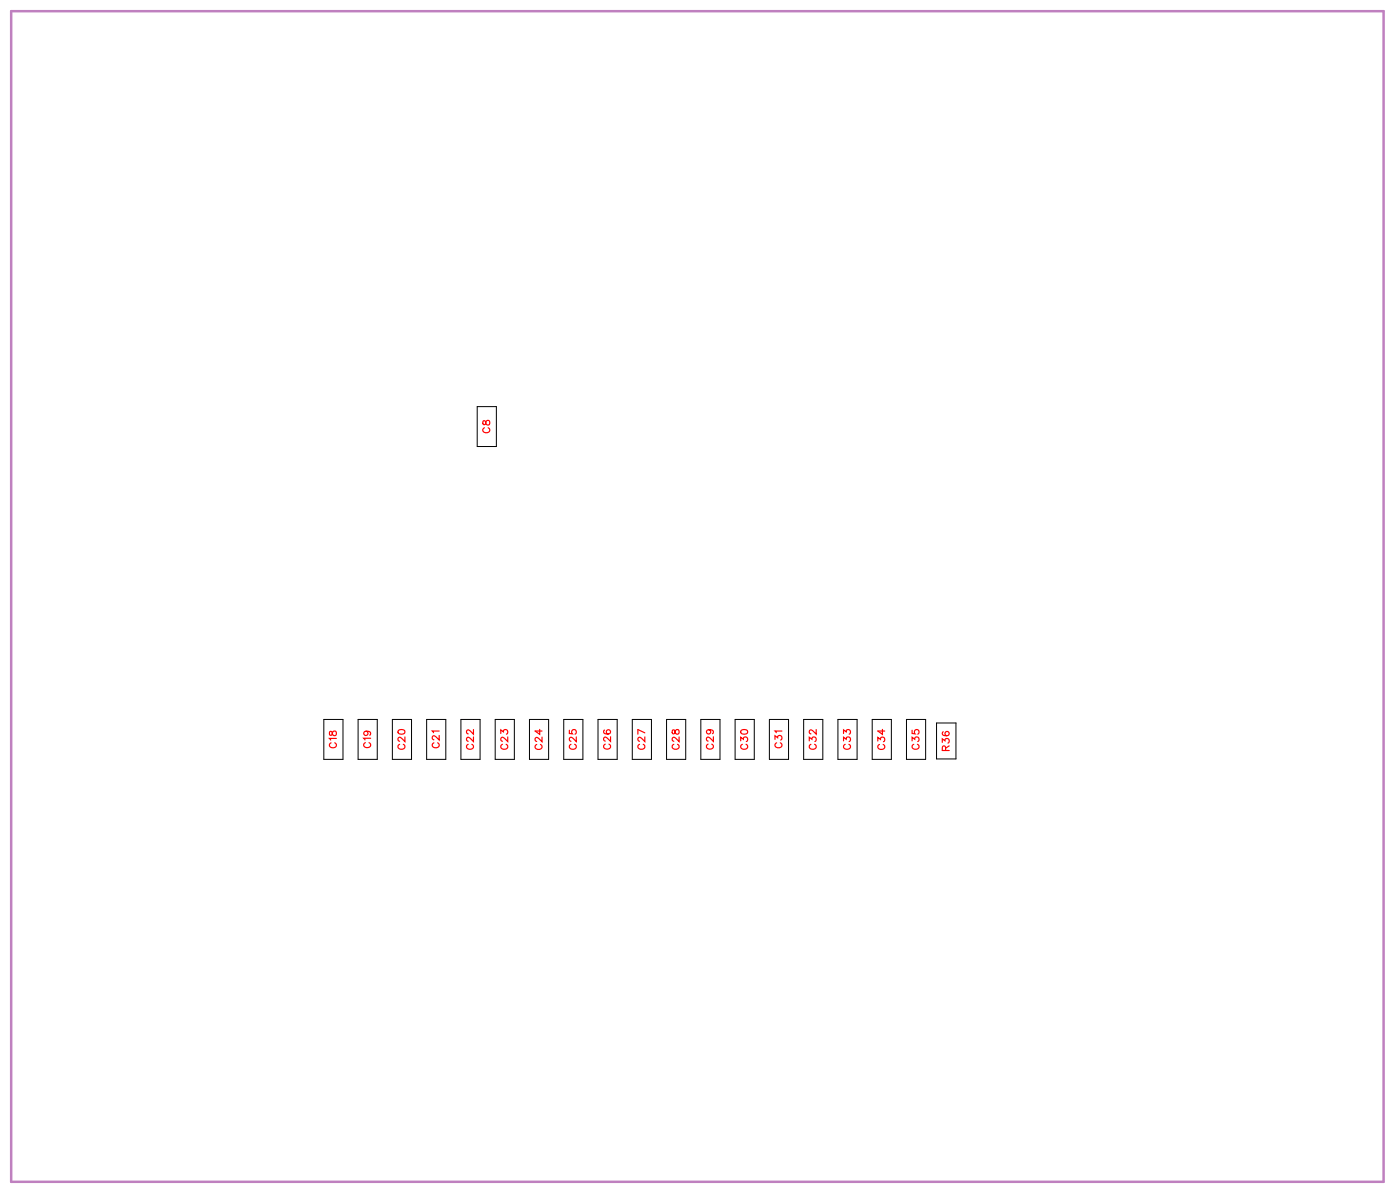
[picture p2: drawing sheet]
<svg xmlns="http://www.w3.org/2000/svg" width="143mm" height="122mm" viewBox="0 0 143 122" stroke-linecap="round" stroke-linejoin="round" font-family="sans-serif">
<path d="M1.1 1.1h140.4v119.7h-140.4z" fill="none" stroke="#bf80bf" stroke-width=".25"/>
<g fill="none" stroke="#000" stroke-width=".1">
<path d="M48.8 41.6h2v4h-2zM33.1 73.5h2v4.1h-2zM36.6 73.5h2v4.1h-2zM40.1 73.5h2v4.1h-2zM43.6 73.5h2v4.1h-2zM47.1 73.5h2v4.1h-2zM50.6 73.5h2v4.1h-2zM54.1 73.5h2v4.1h-2zM57.7 73.5h1.9v4.1h-1.9zM61.2 73.5h1.9v4.1h-1.9zM64.7 73.5h1.9v4.1h-1.9zM68.2 73.5h1.9v4.1h-1.9z"/>
<path d="M71.7 73.5h1.9v4.1h-1.9zM75.2 73.5h1.9v4.1h-1.9zM78.7 73.5h1.9v4.1h-1.9zM82.2 73.5h1.9v4.1h-1.9zM85.7 73.5h2v4.1h-2zM89.2 73.5h2v4.1h-2zM92.7 73.5h2v4.1h-2zM95.8 73.9h2v3.7h-2z"/>
</g>
<g fill="none" stroke="#f00" stroke-width=".12">
<path d="M49.4 43v.4h.1l.4-.4a.24 .24 0 0 1 .2 .2 .24 .24 0 0 1-.2 .2l-.2-.1-.1-.3zM49.5 43.7a.26 .26 0 0 0-.1 .3 .26 .26 0 0 0 .3 .2h.1a.26 .26 0 0 0 .3-.2 .26 .26 0 0 0-.2-.3M33.7 74.8v.3h.2l.3-.4a.24 .24 0 0 1 .2 .2 .24 .24 0 0 1-.2 .3l-.2-.1-.1-.3zM33.9 75.9a.26 .26 0 0 0-.2 .3 .26 .26 0 0 0 .3 .2h.1a.26 .26 0 0 0 .3-.2 .26 .26 0 0 0-.2-.3M34.4 75.5h-.7l.1 .1M37.4 75.9a.26 .26 0 0 0-.2 .3 .26 .26 0 0 0 .3 .2h.1a.26 .26 0 0 0 .3-.2 .26 .26 0 0 0-.2-.3M37.4 74.7a.22 .22 0 0 1 .2 .3 .22 .22 0 0 1-.3 .1 .22 .22 0 0 1 0-.3l.1-.1a.34 .34 0 0 1 .5 .3l-.1 .1M37.9 75.4h-.7l.1 .2M40.7 74.7l.3-.1a.3 .3 0 0 1 .4 .2 .38 .38 0 0 1-.4 .2 .38 .38 0 0 1-.3-.2zM40.9 76.1a.26 .26 0 0 0-.2 .3 .26 .26 0 0 0 .3 .2h.1a.26 .26 0 0 0 .3-.2 .26 .26 0 0 0-.2-.3M41.4 75.3v.5l-.3-.4-.3-.1-.1 .2v.1l.2 .2M44.4 75.9a.26 .26 0 0 0-.2 .3 .26 .26 0 0 0 .3 .2h.1a.26 .26 0 0 0 .3-.2 .26 .26 0 0 0-.2-.3"/>
<path d="M44.9 75.2v.4l-.3-.3-.3-.1-.1 .1v.2l.2 .1M44.9 74.7h-.7l.1 .2M47.9 76.1a.26 .26 0 0 0-.2 .3 .26 .26 0 0 0 .3 .2h.2a.26 .26 0 0 0 .2-.2 .26 .26 0 0 0-.1-.3M48.4 75.3v.5l-.3-.4-.3-.1-.1 .2v.1l.2 .2M48.4 74.6v.4l-.3-.3-.3-.1-.1 .1v.2l.2 .1M51.2 75v-.4l.3 .2a.24 .24 0 0 1 .4-.2 .24 .24 0 0 1-.1 .4M51.4 76.1a.26 .26 0 0 0-.2 .3 .26 .26 0 0 0 .3 .2h.2a.26 .26 0 0 0 .2-.2 .26 .26 0 0 0-.1-.3M51.9 75.3v.5l-.3-.4-.2-.1-.2 .2v.1l.2 .2M54.9 76.1a.26 .26 0 0 0-.2 .3 .26 .26 0 0 0 .3 .2h.2a.26 .26 0 0 0 .2-.2 .26 .26 0 0 0-.1-.3M55.2 74.5v.5l-.5-.3h.7M55.4 75.3v.5l-.3-.3-.2-.1-.2 .1v.1l.2 .2M58.2 74.6v.4h.3a.25 .25 0 0 1 0-.4 .25 .25 0 0 1 .4 .1 .25 .25 0 0 1-.1 .3"/>
<path d="M58.4 76.1a.26 .26 0 0 0-.2 .3 .26 .26 0 0 0 .3 .2h.2a.26 .26 0 0 0 .2-.2 .26 .26 0 0 0-.1-.3M58.9 75.3v.5l-.3-.4-.2-.1-.2 .2v.1l.2 .2M61.8 74.6a.35 .35 0 0 0 .2 .5 .35 .35 0 0 0 .4-.3 .22 .22 0 0 0-.2-.2 .22 .22 0 0 0-.2 .2 .22 .22 0 0 0 .2 .2M61.9 76a.26 .26 0 0 0-.2 .3 .26 .26 0 0 0 .3 .3h.2a.26 .26 0 0 0 .2-.3 .26 .26 0 0 0-.1-.3M62.4 75.3v.5l-.3-.4-.2-.1-.2 .2v.1l.2 .1M65.4 76.1a.26 .26 0 0 0-.2 .3 .26 .26 0 0 0 .3 .2h.2a.26 .26 0 0 0 .2-.2 .26 .26 0 0 0-.1-.3M65.9 75.3v.5l-.3-.4-.2-.1-.2 .2v.1l.2 .2M65.9 74.9l-.7-.3v.4M68.8 74.6v.4h.1l.3-.4a.24 .24 0 0 1 .3 .2 .24 .24 0 0 1-.3 .2l-.1-.1-.1-.3zM68.9 76.1a.26 .26 0 0 0-.2 .3 .26 .26 0 0 0 .3 .2h.2a.26 .26 0 0 0 .3-.2 .26 .26 0 0 0-.2-.3M69.5 75.3v.5l-.4-.4-.2-.1-.2 .2v.1l.2 .2M72.4 76a.26 .26 0 0 0-.2 .3 .26 .26 0 0 0 .3 .3h.2a.26 .26 0 0 0 .3-.3 .26 .26 0 0 0-.2-.3"/>
<path d="M72.5 74.6a.22 .22 0 0 1 .2 .3 .22 .22 0 0 1-.4 .1 .22 .22 0 0 1 .1-.4h.1a.34 .34 0 0 1 .5 .2l-.1 .2M73 75.3v.5l-.4-.4-.2-.1-.2 .2v.1l.2 .1M75.8 75.7v-.4l.2 .2a.24 .24 0 0 1 .4-.1 .24 .24 0 0 1-.1 .4M75.8 74.7l.3-.1a.3 .3 0 0 1 .4 .2 .38 .38 0 0 1-.4 .2 .38 .38 0 0 1-.3-.2zM75.9 76.1a.26 .26 0 0 0-.1 .3 .26 .26 0 0 0 .2 .2h.2a.26 .26 0 0 0 .3-.2 .26 .26 0 0 0-.2-.3M79.3 75.6v-.4l.2 .2a.24 .24 0 0 1 .4-.2 .24 .24 0 0 1-.1 .4M79.4 75.9a.26 .26 0 0 0-.1 .3 .26 .26 0 0 0 .2 .2h.2a.26 .26 0 0 0 .3-.2 .26 .26 0 0 0-.2-.3M80 74.7h-.7l.1 .2M82.8 75.7v-.4l.2 .2a.24 .24 0 0 1 .4-.1 .24 .24 0 0 1-.1 .4M82.9 76.1a.26 .26 0 0 0-.1 .3 .26 .26 0 0 0 .2 .2h.2a.26 .26 0 0 0 .3-.2 .26 .26 0 0 0-.2-.3M83.5 74.6v.4l-.4-.3-.2-.1-.1 .1v.2l.1 .1M86.3 75.7v-.4l.2 .2a.24 .24 0 0 1 .4-.1 .24 .24 0 0 1-.1 .4"/>
<path d="M86.3 75v-.4l.2 .2a.24 .24 0 0 1 .4-.2 .24 .24 0 0 1-.1 .4M86.4 76.1a.26 .26 0 0 0-.1 .3 .26 .26 0 0 0 .2 .2h.2a.26 .26 0 0 0 .3-.2 .26 .26 0 0 0-.2-.3M89.8 75.7v-.3l.2 .2a.24 .24 0 0 1 .4-.2 .24 .24 0 0 1-.1 .4M89.9 76.1a.26 .26 0 0 0-.1 .3 .26 .26 0 0 0 .2 .2h.2a.26 .26 0 0 0 .3-.2 .26 .26 0 0 0-.2-.3M90.2 74.5v.5l-.4-.3h.7M93.3 75.7v-.4l.3 .2a.24 .24 0 0 1 .3-.1 .24 .24 0 0 1 0 .4M93.3 74.6v.4h.3a.25 .25 0 0 1 0-.4 .25 .25 0 0 1 .4 .1 .25 .25 0 0 1-.1 .3M93.4 76.1a.26 .26 0 0 0-.1 .3 .26 .26 0 0 0 .3 .2h.1a.26 .26 0 0 0 .3-.2 .26 .26 0 0 0-.2-.3M96.4 75.9v-.4l.2 .2a.24 .24 0 0 1 .4-.2 .24 .24 0 0 1-.1 .4M96.5 74.8h-.1a.35 .35 0 0 0 .3 .4 .35 .35 0 0 0 .4-.2 .22 .22 0 0 0-.2-.2 .22 .22 0 0 0-.3 .2 .22 .22 0 0 0 .2 .2M96.7 76.7v-.4l-.2-.1-.1 .2v.3h.7M97.1 76.2l-.4 .3"/>
</g>
<g font-size="1.2" fill="#fff">
<text x="50.4" y="44.3" transform="rotate(-90 50.4 44.3)">C8</text>
<text x="34.7" y="76.5" transform="rotate(-90 34.7 76.5)">C18</text>
<text x="38.2" y="76.5" transform="rotate(-90 38.2 76.5)">C19</text>
<text x="41.7" y="76.6" transform="rotate(-90 41.7 76.6)">C20</text>
<text x="45.2" y="76.5" transform="rotate(-90 45.2 76.5)">C21</text>
<text x="48.7" y="76.6" transform="rotate(-90 48.7 76.6)">C22</text>
<text x="52.2" y="76.6" transform="rotate(-90 52.2 76.6)">C23</text>
<text x="55.7" y="76.6" transform="rotate(-90 55.7 76.6)">C24</text>
<text x="59.2" y="76.6" transform="rotate(-90 59.2 76.6)">C25</text>
<text x="62.7" y="76.6" transform="rotate(-90 62.7 76.6)">C26</text>
<text x="66.2" y="76.6" transform="rotate(-90 66.2 76.6)">C27</text>
<text x="69.8" y="76.6" transform="rotate(-90 69.8 76.6)">C28</text>
<text x="73.3" y="76.6" transform="rotate(-90 73.3 76.6)">C29</text>
<text x="76.8" y="76.6" transform="rotate(-90 76.8 76.6)">C30</text>
<text x="80.3" y="76.5" transform="rotate(-90 80.3 76.5)">C31</text>
<text x="83.8" y="76.6" transform="rotate(-90 83.8 76.6)">C32</text>
<text x="87.3" y="76.6" transform="rotate(-90 87.3 76.6)">C33</text>
<text x="90.8" y="76.6" transform="rotate(-90 90.8 76.6)">C34</text>
<text x="94.3" y="76.6" transform="rotate(-90 94.3 76.6)">C35</text>
<text x="97.4" y="76.8" transform="rotate(-90 97.4 76.8)">R36</text>
</g>
</svg>
